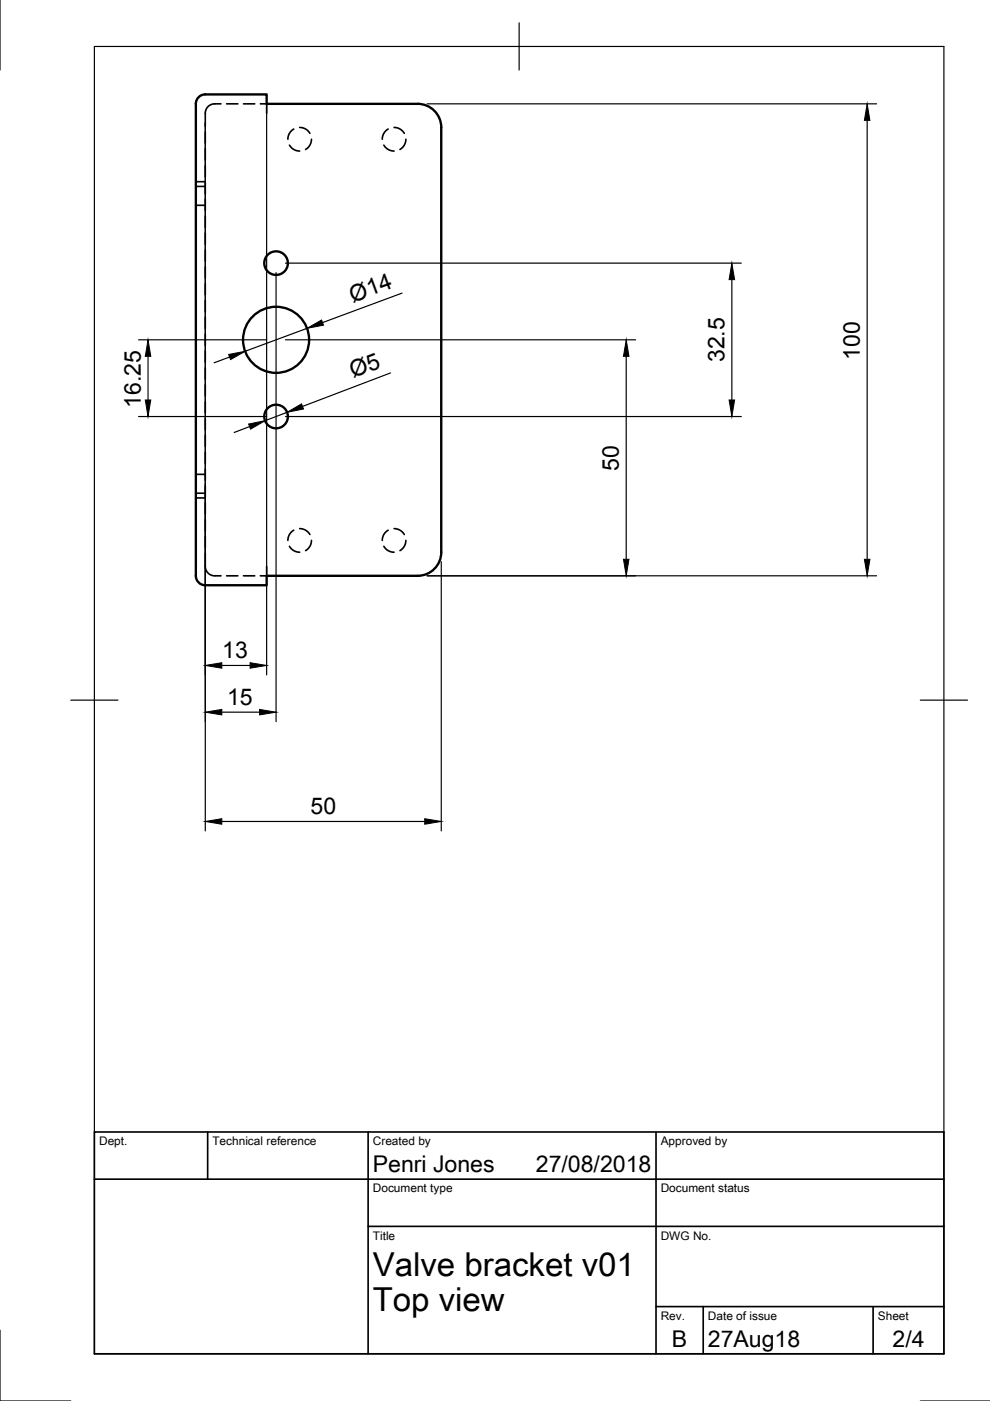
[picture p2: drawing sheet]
<svg xmlns="http://www.w3.org/2000/svg" width="210mm" height="297mm" viewBox="0 0 210 297" stroke-linecap="round" stroke-linejoin="round" font-family="sans-serif">
<!-- layer: Visible -->
<g fill="none" stroke="#000" stroke-width=".5">
<path d="M42.1 20.6l.9-.5 .5-.1h13v2h32.1a5 5 0 0 1 5 5v90.1a5 5 0 0 1-5 5h-32.1v2h-13a2 2 0 0 1-2-2v-100.1l.1-.5z"/>
<circle cx="58.5" cy="55.8" r="2.5"/>
<circle cx="58.5" cy="72" r="7"/>
<circle cx="58.5" cy="88.3" r="2.5"/>
</g>
<!-- layer: Hidden -->
<g fill="none" stroke="#000" stroke-width=".35">
<path d="M41.5 39.5h2M41.5 38.5h2M43.5 28v2.4M43.5 31.5v2.4M43.5 35.1v2.4M43.5 38.7v2.4M46.9 22h-1.4a2 2 0 0 0-2 2v2.8M48.1 22h2.3M51.6 22h2.4M55.2 22h1.3v2M61.4 30.8a2.5 2.5 0 0 0 2.1 1.2M62.3 27.4a2.49 2.49 0 0 0-1.3 2.1"/>
<path d="M63.5 27a2.49 2.49 0 0 1 2.2 1.3M66 29.5a2.5 2.5 0 0 1-1.2 2.2M81.4 30.8a2.5 2.5 0 0 0 2.2 1.2M82.3 27.4a2.49 2.49 0 0 0-1.2 2.1M83.6 27a2.49 2.49 0 0 1 2.1 1.3M86.1 29.5a2.5 2.5 0 0 1-1.3 2.2M41.5 43.5h2M43.5 42.3v2.3M43.5 45.8v2.4M43.5 49.4v2.4M43.5 53v2.4M43.5 56.6v2.3"/>
<path d="M43.5 60.1v2.4M43.5 63.7v2.4M43.5 67.3v2.4M43.5 70.9v2.3M43.5 74.4v2.4M43.5 78v2.4M43.5 81.6v2.4M43.5 85.2v2.3M43.5 88.7v2.4M43.5 92.3v2.4M43.5 95.9v2.4M43.5 99.5v2.3"/>
<path d="M41.5 104.6h2M41.5 105.6h2M41.5 100.6h2M43.5 117.3v2.8a2 2 0 0 0 2 2h1.4M43.5 103v2.4M43.5 106.6v2.4M43.5 110.2v2.4M43.5 113.7v2.4M61.4 115.8a2.5 2.5 0 0 0 2.1 1.3M62.3 112.4a2.49 2.49 0 0 0-1.3 2.2M63.5 112.1a2.5 2.5 0 0 1 2.2 1.2M66 114.6a2.5 2.5 0 0 1-1.2 2.1"/>
<path d="M81.4 115.8a2.5 2.5 0 0 0 2.2 1.3M82.3 112.4a2.49 2.49 0 0 0-1.2 2.2M83.6 112.1a2.5 2.5 0 0 1 2.1 1.2M86.1 114.6a2.5 2.5 0 0 1-1.3 2.1M48.1 122.1h2.3M51.6 122.1h2.4M56.5 120.1v2h-1.3"/>
</g>
<!-- layer: Border -->
<path d="M0 -.1v15M20 9.9h180.1v277.1h-180.1zM110.1 4.8v10.1M15 148.4h10M195.1 148.4h10M0 282v15h15M195.1 297h14.9" fill="none" stroke="#000" stroke-width=".25"/>
<!-- layer: TitleBlock -->
<path d="M20 240h180.1v47h-180.1zM20 250h180.1M44 240v10M78.1 240v47M139.1 240v47M78.1 260h122M139.1 277h61M149.1 277v10M185.1 277v10" fill="none" stroke="#000" stroke-width=".35"/>
<!-- layer: Dimensions -->
<g fill="none" stroke="#000" stroke-width=".25">
<path d="M43.5 26v150.2M56.5 22v121.1M90.6 22h95.3M183.9 25.5v93.1M58.5 57.8v95.2M60.5 55.8h96.7M155.2 59.3v25.5M29.4 72h27.1M31.4 75.5v9.3M48.7 75.7l-3.3 1.2M60.5 72h74.3M65.1 69.6l-13.1 4.9"/>
<path d="M82.8 79.1l-18.7 7.1M85.3 62.1l-16.9 6.3M132.8 75.5v43.1M29.4 88.3h27.1M52.9 90.4l-3.3 1.3M60.5 88.3h96.7M60.9 87.4l-4.7 1.8M93.6 119.1v57.1M90.6 122.1h95.3M47 151h8M47 141.1h6M47 174.2h43.1"/>
</g>
<g fill="#000" stroke="#000" stroke-width=".21">
<path d="M183.9 22l.5 3.5h-1.1zM155.2 55.8l.6 3.5h-1.2zM31.4 72l.6 3.5h-1.2zM48.5 75.2l3.5-.7-3.1 1.7zM65.1 69.6l3.1-1.8 .4 1.1zM132.8 72l.6 3.5h-1.2zM30.8 84.8h1.2l-.6 3.5zM52.7 89.9l3.5-.7-3.1 1.8zM60.9 87.4l3-1.8 .5 1.1zM154.6 84.8h1.2l-.6 3.5zM132.2 118.6h1.2l-.6 3.5zM183.3 118.6h1.1l-.5 3.5z"/>
<path d="M43.5 151l3.5-.6v1.2zM43.5 141.1l3.5-.6v1.2zM53 140.5l3.5 .6-3.5 .6zM55 150.4l3.5 .6-3.5 .6zM43.5 174.2l3.5-.6v1.2zM90.1 173.6l3.5 .6-3.5 .6z"/>
</g>
<g font-size="7">
<text x="79.1" y="270.5">Valve bracket v01</text>
<text x="79.1" y="278">Top view</text>
</g>
<g font-size="4.9">
<text x="74.8" y="64.2" transform="rotate(-20 74.8 64.2)">Ø14</text>
<text x="153.6" y="76.8" transform="rotate(-90 153.6 76.8)">32.5</text>
<text x="182.3" y="76.3" transform="rotate(-90 182.3 76.3)">100</text>
<text x="74.9" y="80.2" transform="rotate(-21 74.9 80.2)">Ø5</text>
<text x="29.8" y="86.5" transform="rotate(-90 29.8 86.5)">16.25</text>
<text x="131.2" y="99.8" transform="rotate(-90 131.2 99.8)">50</text>
<text x="47.1" y="139.5">13</text>
<text x="48.1" y="149.4">15</text>
<text x="65.8" y="172.6">50</text>
<text x="79.1" y="248.5">Penri Jones</text>
<text x="113.6" y="248.5">27/08/2018</text>
<text x="142.5" y="285.7">B</text>
<text x="150.1" y="285.5">27Aug18</text>
<text x="189.2" y="285.6">2/4</text>
</g>
<g font-size="2.5">
<text x="21" y="242.8">Dept.</text>
<text x="45" y="242.8">Technical reference</text>
<text x="79.1" y="242.8">Created by</text>
<text x="140.1" y="242.8">Approved by</text>
<text x="79.1" y="252.8">Document type</text>
<text x="140.1" y="252.8">Document status</text>
<text x="79.1" y="262.8">Title</text>
<text x="140.1" y="262.8">DWG No.</text>
<text x="140.1" y="279.8">Rev.</text>
<text x="150.1" y="279.8">Date of issue</text>
<text x="186.1" y="279.8">Sheet</text>
</g>
</svg>
